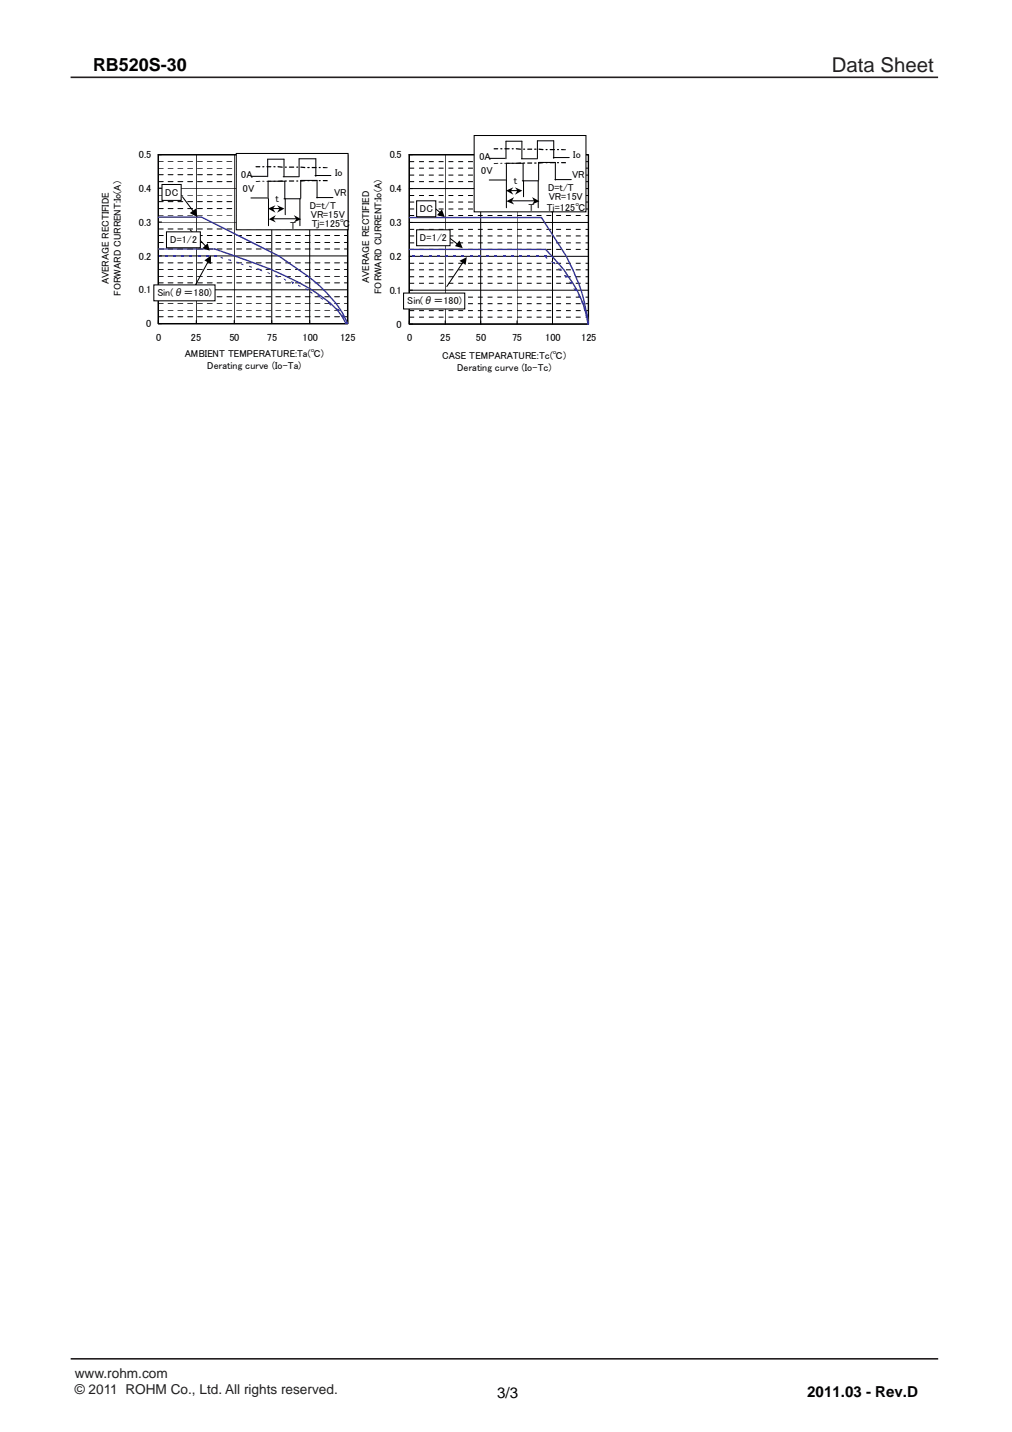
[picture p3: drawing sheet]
<svg xmlns="http://www.w3.org/2000/svg" width="210mm" height="297mm" viewBox="0 0 210 297" stroke-linecap="round" stroke-linejoin="round" font-family="sans-serif">
<path d="M14.6 16h180M14.7 281.9h180" fill="none" stroke="#231f20" stroke-width=".34"/>
<path d="M19.1 26h106.8v52.5h-106.8z" fill="#fff"/>
<g fill="none" stroke="#000" stroke-width=".21" stroke-dasharray="1 1 1 1 1 1 1 1" stroke-linecap="butt">
<path d="M84.9 37.7h37.2M84.9 36.3h37.2M84.9 34.9h37.2M84.9 33.5h37.2M84.9 58.8h37.2M84.9 57.4h37.2M84.9 56h37.2M84.9 54.6h37.2M84.9 51.7h37.2M84.9 50.4h37.2M84.9 48.9h37.2M84.9 47.6h37.2"/>
<path d="M84.9 44.7h37.2M84.9 43.3h37.2M84.9 41.9h37.2M84.9 40.6h37.2M84.9 65.8h37.2M84.9 64.4h37.2M84.9 63h37.2M84.9 61.6h37.2"/>
</g>
<path d="M84.9 39.1h37.2M92.4 32.1v35.1M99.7 32.1v35.1M107.3 32.1v35.1M114.6 32.1v35.1M84.9 53.2h37.2M84.9 46.1h37.2M84.9 66.5v.7h37.2v-35.1h-37.2v35.1h.7M84.9 60.2h37.2" fill="none" stroke="#000" stroke-width=".21"/>
<path d="M84.9 32.1h37.2v35.1h-37.2z" fill="none" stroke="#000" stroke-width=".29"/>
<path d="M84.9 45.1h27.5l5.1 8.1a38 38 0 0 1 4.6 14" fill="none" stroke="#33339a" stroke-width=".29"/>
<g fill="#33339a">
<path d="M121.8 66.7l.3 .1 .1 .5h-.3z"/>
<path d="M121.5 65.3l.3 .1 .2 .5h-.3z"/>
<path d="M121.1 63.9l.3 .1 .1 .5h-.3z"/>
<path d="M120.6 62.5l.2 .1 .3 .6-.4-.1z"/>
<path d="M119.9 61.3h.3l.2 .5-.3-.1z"/>
<path d="M119.3 59.9h.2l.2 .4-.3-.1z"/>
<path d="M119 59.9h.3l.3 .5h-.3z"/>
<path d="M118.4 58.5h.2l.2 .3h-.4z"/>
<path d="M118 58.4l.4 .1 .3 .4h-.3z"/>
<path d="M117.3 57.1h.3l.3 .4-.4-.1z"/>
<path d="M117 57.1h.3l.3 .5h-.3z"/>
<path d="M116.1 55.7h.3l.3 .4h-.4z"/>
<path d="M115.7 55.7h.4l.3 .4h-.3z"/>
<path d="M114.7 54.4h.4l.2 .4h-.3z"/>
<path d="M114.4 54.1l.5 .3 .1 .4-.5-.4z"/>
<path d="M113.1 53l.4 .4v.4l-.4-.4z"/>
</g>
<g fill="#33339a">
<path d="M120.7 62.8l.4 .1z"/>
<path d="M112.9 53h.6v.3h-.6z"/>
<path d="M111.2 53h.6v.3h-.6z"/>
<path d="M109.5 53h.5v.3h-.5z"/>
<path d="M107.8 53h.5v.3h-.5z"/>
<path d="M106 53h.6v.3h-.6z"/>
<path d="M104.3 53h.6v.3h-.6z"/>
<path d="M102.6 53h.6v.3h-.6z"/>
<path d="M100.9 53h.6v.3h-.6z"/>
<path d="M99.2 53h.5v.3h-.5z"/>
<path d="M97.5 53h.5v.3h-.5z"/>
<path d="M95.8 53h.6v.3h-.6z"/>
<path d="M94.1 53h.6v.3h-.6z"/>
<path d="M92.4 53h.6v.3h-.6z"/>
<path d="M90.7 53h.6v.3h-.6z"/>
<path d="M89 53h.6v.3h-.6z"/>
<path d="M87.3 53h.5v.3h-.5z"/>
<path d="M85.6 53h.5v.3h-.5z"/>
</g>
<path d="M84.9 51.7h28.3a35 35 0 0 1 7.8 11.3l1 4.2" fill="none" stroke="#33339a" stroke-width=".29"/>
<path d="M89.1 42.2l2.3 1.9M91.9 48.3l3 2.3M96.1 54.4l-3.4 5" fill="none" stroke="#000" stroke-width=".21"/>
<path d="M91.7 43.4l.6 1.6-1.6-.4zM95.3 49.9l.7 1.6-1.6-.4zM95.3 54.1l1.6-.8-.3 1.6z" fill="#000"/>
<g fill="#fff" stroke="#000" stroke-width=".21">
<path d="M83.7 60.8h12.7v3.3h-12.7z" fill-rule="evenodd"/>
<path d="M86.4 41.7h4v3.3h-4z" fill-rule="evenodd"/>
<path d="M86.4 47.7h7v3.3h-7z" fill-rule="evenodd"/>
<path d="M98.4 28.1h23.2v15.8h-23.2z" fill-rule="evenodd"/>
</g>
<g fill="none" stroke="#000" stroke-width=".21">
<path d="M32.9 39h39.2M40.7 32.1v35M48.6 32.1v35M56.4 32.1v35M64.3 32.1v35M101.5 37.3h3.4M101.5 32.9h3.3M105 32.9v-3.6h3.3v3.6M105.8 39.5h1.7M108.2 32.9h3.3M108.4 37.5h3.4M108.5 37.5v-3.6h-3.4v9.2"/>
<path d="M108.6 37.5v3.3M111.5 32.9v-3.7h3.4v3.7M111.7 37.5v5.6M111.8 37.3v-3.6h3.4v3.6M114.8 32.7h3.3M115.1 37.3h3.4M32.9 53.1h39.2M32.9 46.1h39.2M106 41.7h5M32.9 66.5v.6h39.2v-35h-39.2v35h.6M32.9 60.1h39.2"/>
</g>
<g fill="#000">
<path d="M102.4 33.9l.9-.1 .1 .2h-.9zM102.4 30.7h.9l.1 .2-1 .1zM103.8 33.9l.4-.1v.2zM103.8 30.8l.4-.1v.3h-.3zM104.6 33.9l1.1-.1v.2zM104.6 30.8l1.1-.1v.2l-1 .1zM106.2 33.9l.3-.1 .1 .2zM106.2 30.8l.3-.1 .1 .2-.3 .1zM107 33.9l1.1-.1-.1 .2zM107 30.8h1l.1 .2h-1zM108.5 30.9l.4-.1 .1 .2-.4 .1zM108.5 33.8l.4-.1 .1 .2-.4 .1z"/>
<path d="M109.4 33.8l1-.1v.3h-.9zM109.4 30.9l1-.1v.3h-.9zM110.8 33.8l.5-.1v.2l-.4 .1zM110.8 30.9l.5-.1v.2l-.4 .1zM111.8 33.7l.9-.1 .1 .2-1 .2zM111.8 30.8l.9 .1 .1 .2h-1zM113.2 33.7l.3-.1 .1 .2-.3 .1zM113.2 31l.3-.1 .1 .2-.3 .1zM114 33.7l1.1-.1v.2l-1 .1zM114 31l1.1-.1v.2l-1 .1zM115.6 33.7l.3-.1 .1 .2-.3 .1zM115.6 31l.3-.1 .1 .2-.3 .1z"/>
<path d="M116.4 33.7l.9-.1 .1 .3h-.9zM116.4 31l1 .1-.9 .1z"/>
</g>
<path d="M105 39.5l1.5-.6-.5 .6 .5 .9zM105.1 41.7l1.6-.8-.5 .8 .5 .7zM106.8 38.9l1.6 .6-1.6 .9 .6-.9zM110.4 40.9l1.5 .8-1.5 .7 .4-.7z" fill="#000"/>
<g fill="none" stroke="#000" stroke-width=".21" stroke-dasharray="1 1 1 1 1 1 1 1">
<path d="M32.9 37.7h39.2M32.9 36.2h39.2M32.9 34.9h39.2M32.9 33.4h39.2M32.9 58.7h39.2M32.9 57.3h39.2M32.9 55.9h39.2M32.9 54.5h39.2M32.9 51.6h39.2M32.9 50.3h39.2M32.9 48.9h39.2M32.9 47.5h39.2"/>
<path d="M32.9 44.6h39.2M32.9 43.3h39.2M32.9 41.8h39.2M32.9 40.5h39.2M32.9 65.7h39.2M32.9 64.3h39.2M32.9 62.9h39.2M32.9 61.6h39.2"/>
</g>
<path d="M32.9 32.1h39.2v35h-39.2z" fill="none" stroke="#000" stroke-width=".29"/>
<path d="M32.9 45h8.9l16 8.1 6.1 4.2a25.4 25.4 0 0 1 8.2 9.8" fill="none" stroke="#33339a" stroke-width=".29"/>
<g fill="#33339a">
<path d="M71.6 66.8h.3l.2 .4h-.3z"/>
<path d="M71 65.4h.4l.1 .4z"/>
<path d="M70.8 65.4h.3l.3 .5h-.4z"/>
<path d="M69.9 64l.4 .1 .1 .3-.3-.1z"/>
<path d="M69.6 63.8l.5 .4 .1 .3-.5-.3z"/>
<path d="M68.2 62.8l.5 .4v.3l-.4-.3z"/>
<path d="M68 62.5l.5 .2 .1 .5-.5-.4z"/>
<path d="M66.5 61.6l.5 .3 .1 .3-.6-.3z"/>
<path d="M65.9 61.1l.5 .3 .1 .3-.5-.2z"/>
<path d="M64.3 60.4l.5 .2 .1 .4-.6-.3z"/>
<path d="M63.3 59.8l.5 .1 .1 .4-.5-.3z"/>
<path d="M61.8 59l.5 .3 .1 .2-.5-.1z"/>
<path d="M60.4 58.3l.6 .2v.3l-.5-.2z"/>
<path d="M58.8 57.7l.6 .3v.3l-.5-.3z"/>
<path d="M57.3 57.1l.4 .2 .1 .3-.4-.1z"/>
<path d="M57.1 57l.5 .1 .1 .4-.6-.3z"/>
<path d="M55.5 56.4l.5 .2v.3l-.5-.3z"/>
<path d="M53.8 55.8l.6 .2v.3l-.5-.2z"/>
<path d="M53.3 55.6l.5 .1 .1 .3-.6-.1z"/>
<path d="M51.6 55.1l.6 .2v.2l-.5-.1z"/>
<path d="M50 54.6l.5 .2v.2l-.5-.1z"/>
<path d="M49 54.3l.6 .1v.3l-.5-.2z"/>
<path d="M47.3 53.8h.6l.1 .4-.6-.2z"/>
<path d="M45.7 53.3l.5 .1 .1 .3-.5-.2z"/>
</g>
<g fill="#33339a">
<path d="M60.7 58.5l.1 .3z"/>
<path d="M44.4 52.9h.6v.4h-.6z"/>
<path d="M42.8 52.9h.5v.4h-.5z"/>
<path d="M41.1 52.9h.5v.4h-.5z"/>
<path d="M39.4 52.9h.5v.4h-.5z"/>
<path d="M37.6 52.9h.6v.4h-.6z"/>
<path d="M35.9 52.9h.6v.4h-.6z"/>
<path d="M34.2 52.9h.6v.4h-.6z"/>
<path d="M32.9 52.9h.2v.4h-.2z"/>
</g>
<path d="M32.9 51.6h11.6a131.7 131.7 0 0 1 17.6 7.1 30.2 30.2 0 0 1 7.9 5.6l1 1.4 .8 1.4" fill="none" stroke="#33339a" stroke-width=".29"/>
<path d="M37.8 40.8l2.3 3.1M39.5 47.7l3.2 3.4M43.2 54.3l-2.7 5" fill="none" stroke="#000" stroke-width=".21"/>
<path d="M39.4 44.2l1.2-.9 .4 1.7zM42 51.5l1.1-1 .4 1.5zM42.4 54l1.4-1v1.8z" fill="#000"/>
<g fill="#fff" stroke="#000" stroke-width=".21">
<path d="M31.9 59.1h12.7v3.3h-12.7z" fill-rule="evenodd"/>
<path d="M33.6 38.3h4v3.3h-4z" fill-rule="evenodd"/>
<path d="M34.5 48.1h7.1v3.3h-7.1z" fill-rule="evenodd"/>
<path d="M49 31.8h23.2v15.9h-23.2z" fill-rule="evenodd"/>
</g>
<g fill="none" stroke="#000" stroke-width=".21">
<path d="M52.1 36.6h3.3M55.5 36.7v-3.7h3.4v3.7M58.8 36.7h3.3M62.1 36.6v-3.7h3.4v3.7M65.4 36.4h3.3M52.1 41.1h3.4M55.6 41.2v-3.6h3.5v3.6M55.7 41.2v5.6M56.4 43.3h1.7M56.6 45.4h5M58.9 41.2h3.5M59.2 41.2v3.3"/>
<path d="M62.2 41.2v5.6M62.4 41.1v-3.7h3.4v3.7M65.7 41h3.4"/>
</g>
<g fill="#000">
<path d="M53 37.7l1-.1zM53 34.5h.9l.1 .1-.9 .1zM54.4 37.5h.4l.1 .2h-.5zM54.4 34.5h.4l.1 .1-.5 .1zM55.3 34.5h.9l.1 .1-.9 .1zM55.3 37.6l.9-.1 .1 .2zM56.7 37.6l.4-.1v.2zM56.7 34.5h.4v.2h-.3zM57.6 37.6l1.1-.1-.1 .2zM57.6 34.5h1l.1 .2h-1zM59.1 37.5l.3-.1 .1 .2-.3 .1zM59.1 34.6l.3-.1 .1 .2-.3 .1z"/>
<path d="M59.9 37.5l1.1-.1v.2l-1 .1zM59.9 34.6l1.1-.1v.2l-1 .1zM61.5 34.6l.3-.1 .1 .2-.3 .1zM61.5 37.5l.3-.1 .1 .2-.3 .1zM62.3 37.5l1-.2v.3l-.9 .1zM62.3 34.6h1v.3l-.9-.1zM63.8 37.4l.4-.1 .1 .2-.5 .1zM63.8 34.7l.4-.1 .1 .2-.5 .1zM64.7 37.3h.9l.1 .2-1 .1zM64.7 34.6h.9l.1 .2-1 .1zM66.1 37.4l.4-.1v.2l-.3 .1zM66.1 34.7l.4-.1v.2l-.3 .1z"/>
<path d="M67 37.4l.9-.1 .1 .3h-.9zM67 34.7l1 .1-.9 .1z"/>
</g>
<path d="M55.6 43.3l1.5-.7-.5 .7 .5 .8zM55.8 45.5l1.4-.9-.5 .9 .5 .6zM57.5 42.6l1.5 .7-1.5 .8 .5-.8zM61 44.6l1.5 .9-1.5 .6 .5-.6z" fill="#000"/>
<text font-size="4.2" fill="#231f20" x="172.6" y="14.9">Data Sheet</text>
<text font-size="3.7" x="19.3" y="14.6">RB520S-30</text>
<g font-size="3.1">
<text x="103.1" y="289.9">3/3</text>
<text x="167.5" y="289.8">2011.03 - Rev.D</text>
</g>
<g font-size="2.8" fill="#231f20">
<text x="15.5" y="285.8">www.rohm.com</text>
<text x="15.5" y="289.2">© 2011 ROHM Co., Ltd. All rights reserved.</text>
</g>
<g font-size="2.1">
<text x="28.8" y="32.8">0.5</text>
<text x="80.9" y="32.8">0.5</text>
<text x="99.5" y="33.3">0A</text>
<text x="119" y="32.9">Io</text>
<text x="28.8" y="39.8">0.4</text>
<text x="34.3" y="40.6">DC</text>
<text x="50" y="37">0A</text>
<text x="50.4" y="39.9">0V</text>
<text x="57.2" y="42">t</text>
<text x="69.3" y="40.6">VR</text>
<text x="69.5" y="36.6">Io</text>
<text x="80.9" y="39.9">0.4</text>
<text x="99.8" y="36.2">0V</text>
<text x="106.6" y="38.3">t</text>
<text x="113.7" y="39.7">D=t/T</text>
<text x="113.9" y="41.6">VR=15V</text>
<text x="118.7" y="36.8">VR</text>
<text x="28.8" y="46.8">0.3</text>
<text x="60.2" y="47.4">T</text>
<text x="64.3" y="43.4">D=t/T</text>
<text x="64.5" y="45.3">VR=15V</text>
<text x="64.7" y="47.2">Tj=125℃</text>
<text x="80.9" y="46.9">0.3</text>
<text x="87.1" y="44">DC</text>
<text x="109.6" y="43.7">T</text>
<text x="113.5" y="43.7">Tj=125℃</text>
<text x="28.8" y="53.8">0.2</text>
<text x="35.3" y="50.5">D=1/2</text>
<text x="80.9" y="53.9">0.2</text>
<text x="87.1" y="50">D=1/2</text>
<text x="22.6" y="59" transform="rotate(-90 22.6 59)">AVERAGE RECTIFIDE</text>
<text x="76.6" y="58.8" transform="rotate(-90 76.6 58.8)">AVERAGE RECTIFIED</text>
<text x="25.1" y="61.3" transform="rotate(-90 25.1 61.3)">FORWARD CURRENT:Io(A)</text>
<text x="28.8" y="60.9">0.1</text>
<text x="32.7" y="61.5">Sin(θ＝180)</text>
<text x="79.2" y="61" transform="rotate(-90 79.2 61)">FORWARD CURRENT:Io(A)</text>
<text x="80.9" y="61">0.1</text>
<text x="84.5" y="63.2">Sin(θ＝180)</text>
<text x="30.3" y="67.9">0</text>
<text x="32.4" y="70.8">0</text>
<text x="39.6" y="70.8">25</text>
<text x="47.6" y="70.8">50</text>
<text x="55.4" y="70.8">75</text>
<text x="62.7" y="70.8">100</text>
<text x="70.6" y="70.8">125</text>
<text x="82.3" y="68">0</text>
<text x="84.5" y="70.8">0</text>
<text x="91.4" y="70.8">25</text>
<text x="98.7" y="70.8">50</text>
<text x="106.3" y="70.8">75</text>
<text x="113.1" y="70.8">100</text>
<text x="120.6" y="70.8">125</text>
<text x="38.4" y="74.1">AMBIENT TEMPERATURE:Ta(℃)</text>
<text x="43" y="76.6">Derating curve (Io-Ta)</text>
<text x="91.8" y="74.4">CASE TEMPARATURE:Tc(℃)</text>
<text x="94.8" y="77">Derating curve (Io-Tc)</text>
</g>
</svg>
